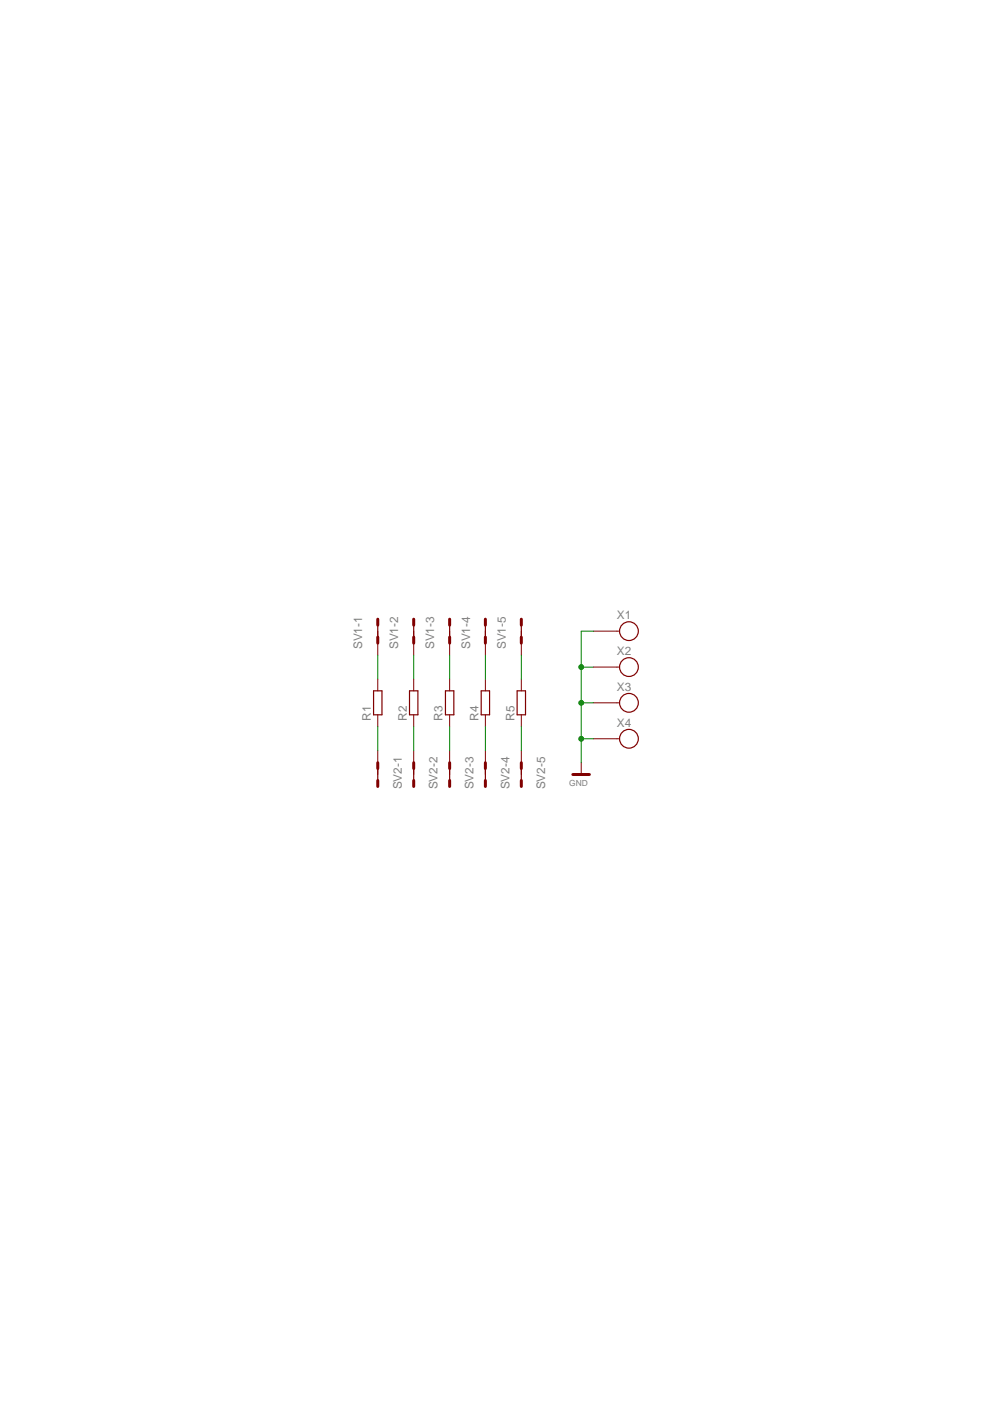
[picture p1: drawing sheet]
<svg xmlns="http://www.w3.org/2000/svg" width="210mm" height="297mm" viewBox="0 0 210 297" stroke-linecap="round" stroke-linejoin="round" font-family="sans-serif">
<g fill="none" stroke="#800000" stroke-width=".25">
<path d="M80.1 131.3v5.1M87.7 131.3v5.1M95.3 131.3v5.1M102.9 131.3v5.1M110.5 131.3v5.1M79.2 146.5h1.8v5.1h-1.8zM86.8 146.5h1.8v5.1h-1.8zM94.4 146.5h1.8v5.1h-1.8zM102 146.5h1.8v5.1h-1.8zM109.6 146.5h1.8v5.1h-1.8zM80.1 161.7v5.1M87.7 161.7v5.1"/>
<path d="M95.3 161.7v5.1M102.9 161.7v5.1M110.5 161.7v5.1"/>
<circle cx="133.3" cy="133.8" r="1.99"/>
<circle cx="133.3" cy="141.4" r="1.99"/>
<circle cx="133.3" cy="149" r="1.99"/>
<circle cx="133.3" cy="156.6" r="1.99"/>
</g>
<g fill="none" stroke="#800000" stroke-width=".21">
<path d="M80.1 133.8v5.1M87.7 133.8v5.1M95.3 133.8v5.1M102.9 133.8v5.1M110.5 133.8v5.1M125.8 133.8h5.5M80.1 144v2.5M80.1 151.6v2.5M80.1 159.2v5M87.7 144v2.5M87.7 151.6v2.5M87.7 159.2v5"/>
<path d="M95.3 144v2.5M95.3 151.6v2.5M95.3 159.2v5M102.9 144v2.5M102.9 151.6v2.5M102.9 159.2v5M110.5 144v2.5M110.5 151.6v2.5M110.5 159.2v5M125.8 141.4h5.5M125.8 149h5.5M125.8 156.6h5.5"/>
<path d="M123.2 161.7v2.5"/>
</g>
<g fill="none" stroke="#800000" stroke-width=".63">
<path d="M80.1 131.3v1.2M80.1 135.1v1.3M87.7 131.3v1.2M87.7 135.1v1.3M95.3 131.3v1.2M95.3 135.1v1.3M102.9 131.3v1.2M102.9 135.1v1.3M110.5 131.3v1.2M110.5 135.1v1.3M80.1 161.7v1.2M80.1 165.5v1.3"/>
<path d="M87.7 161.7v1.2M87.7 165.5v1.3M95.3 161.7v1.2M95.3 165.5v1.3M102.9 161.7v1.2M102.9 165.5v1.3M110.5 161.7v1.2M110.5 165.5v1.3M121.5 164.2h3.5"/>
</g>
<path d="M80.1 138.9v5.1M87.7 138.9v5.1M95.3 138.9v5.1M102.9 138.9v5.1M125.8 133.8h-2.6v27.9M80.1 154.1v5.1M87.7 154.1v5.1M95.3 154.1v5.1M102.9 154.1v5.1M123.2 141.4h2.6M123.2 149h2.6M123.2 156.6h2.6" fill="none" stroke="#008000" stroke-width=".21"/>
<circle cx="123.2" cy="156.6" r=".51" fill="#008000"/>
<circle cx="123.2" cy="156.6" r=".51" fill="none" stroke="#008000" stroke-width=".21"/>
<circle cx="123.2" cy="149" r=".51" fill="#008000"/>
<circle cx="123.2" cy="149" r=".51" fill="none" stroke="#008000" stroke-width=".21"/>
<circle cx="123.2" cy="141.4" r=".51" fill="#008000"/>
<g fill="none" stroke="#008000" stroke-width=".21">
<path d="M110.5 138.9v5.1M110.5 154.1v5.1"/>
<circle cx="123.2" cy="141.4" r=".51"/>
</g>
<g font-size="2.5" fill="#808080">
<text x="130.8" y="131.3">X1</text>
<text x="76.8" y="137.6" transform="rotate(-90 76.8 137.6)">SV1-1</text>
<text x="84.4" y="137.6" transform="rotate(-90 84.4 137.6)">SV1-2</text>
<text x="92" y="137.6" transform="rotate(-90 92 137.6)">SV1-3</text>
<text x="99.7" y="137.6" transform="rotate(-90 99.7 137.6)">SV1-4</text>
<text x="107.2" y="137.6" transform="rotate(-90 107.2 137.6)">SV1-5</text>
<text x="130.8" y="138.9">X2</text>
<text x="130.8" y="146.5">X3</text>
<text x="78.6" y="152.8" transform="rotate(-90 78.6 152.8)">R1</text>
<text x="86.2" y="152.8" transform="rotate(-90 86.2 152.8)">R2</text>
<text x="93.8" y="152.8" transform="rotate(-90 93.8 152.8)">R3</text>
<text x="101.4" y="152.8" transform="rotate(-90 101.4 152.8)">R4</text>
<text x="109.1" y="152.8" transform="rotate(-90 109.1 152.8)">R5</text>
<text x="130.8" y="154.1">X4</text>
<text x="85.2" y="167.4" transform="rotate(-90 85.2 167.4)">SV2-1</text>
<text x="92.8" y="167.4" transform="rotate(-90 92.8 167.4)">SV2-2</text>
<text x="100.4" y="167.4" transform="rotate(-90 100.4 167.4)">SV2-3</text>
<text x="108" y="167.4" transform="rotate(-90 108 167.4)">SV2-4</text>
<text x="115.6" y="167.4" transform="rotate(-90 115.6 167.4)">SV2-5</text>
</g>
<text font-size="1.8" fill="#808080" x="120.7" y="166.8">GND</text>
</svg>
